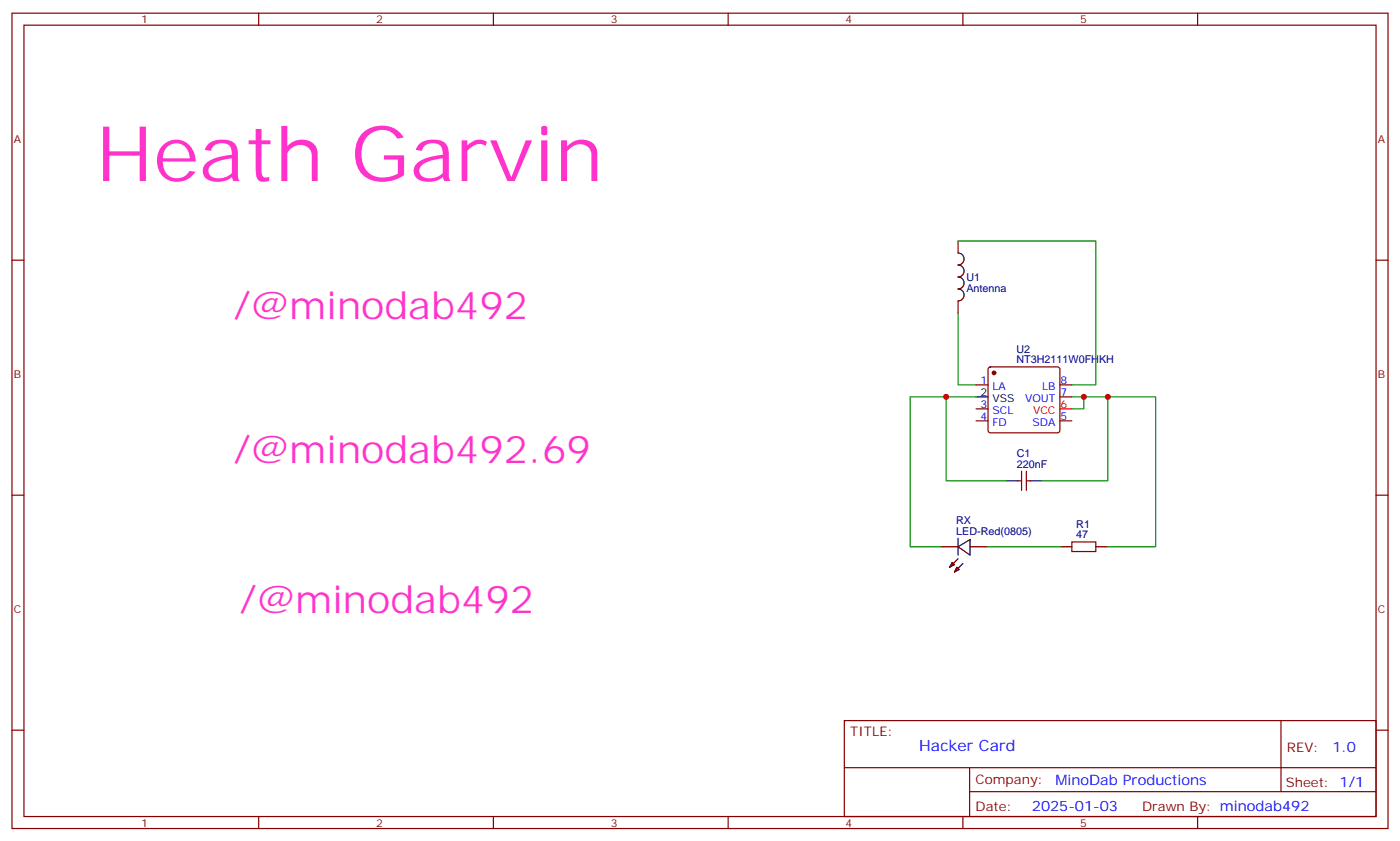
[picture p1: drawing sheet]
<svg xmlns="http://www.w3.org/2000/svg" width="412mm" height="247mm" viewBox="0 0 412 247" stroke-linecap="round" stroke-linejoin="round" font-family="sans-serif">
<g fill="none" stroke="#870000" stroke-width=".35">
<path d="M3.5 3.9h405.4v239.9h-405.4zM7.1 7.4h398.2v232.8h-398.2zM76.2 3.9v3.5M145.3 3.9v3.5M214.5 3.9v3.5M283.6 3.9v3.5M352.8 3.9v3.5M3.5 76.6h3.6M282.2 70.9v3.5M405.3 76.6h3.6M282.2 88.5v3.6M287.5 113.2h3.5"/>
<path d="M291.3 108.2l.4-.2h19.8l.5 .2 .2 .5v17.9l-.2 .5-.5 .3h-19.8l-.5-.3-.2-.5v-17.9zM312.2 113.2h3.5M312.2 116.8h3.5M287.5 123.8h3.5M287.5 120.3h3.5M300.9 138.6v5.7M302.3 138.6v5.7M312.2 123.8h3.5M3.5 145.7h3.6M299.9 141.5h1M302.3 141.5h1.1M315.7 159.5h7.1v2.8h-7.1z"/>
<path d="M405.3 145.7h3.6M3.5 214.8h3.6M248.7 212h156.6v28.2h-156.6zM377.3 212v20.9M405.3 214.8h3.6M248.7 225.9h156.5M285.6 232.9h119.6M285.6 225.9v14.1M76.2 240.2v3.6M145.3 240.2v3.6M214.5 240.2v3.6M283.6 240.2v3.6"/>
<path d="M352.8 240.2v3.6"/>
</g>
<g fill="none" stroke="#000" stroke-width=".35">
<path d="M282.2 74.4a1.76 1.76 0 0 1 1.8 1.8 1.76 1.76 0 0 1-1.8 1.8 1.76 1.76 0 0 1 1.8 1.7 1.76 1.76 0 0 1-1.8 1.8 1.76 1.76 0 0 1 1.8 1.8 1.76 1.76 0 0 1-1.8 1.7 1.76 1.76 0 0 1 1.8 1.8 1.76 1.76 0 0 1-1.8 1.7M287.5 116.8h3.5M282.2 158.4v4.9M296.3 141.5h3.6M303.4 141.5h3.5M276.9 160.9h5.3M280.5 165.5l.7 .7-1.4 .7zM281.9 166.9l.7 .7-1.4 .7zM282.2 160.9l3.6-2.1v4.5zM282.2 164.4l-2.4 2.5M283.6 165.8l-2.4 2.5M285.8 160.9h5.2"/>
<path d="M312.2 160.9h3.5M322.8 160.9h3.5"/>
</g>
<path d="M312.2 120.3h3.5" fill="none" stroke="#f00" stroke-width=".35"/>
<circle cx="292.8" cy="109.7" r=".53" fill="#870000" stroke="#870000" stroke-width=".35"/>
<path d="M282.2 70.9h40.6v42.3h-7.1M282.2 92.1v21.1h5.3M278.7 116.8v24.7h17.6M287.5 116.8h-19.4v44.1h8.8M315.7 116.8h3.6v3.5h-3.6M319.3 116.8h7v24.7h-19.4M326.3 116.8h14.1v44.1h-14.1M291 160.9h21.2" fill="none" stroke="#008700" stroke-width=".35"/>
<g fill="#c00">
<circle cx="278.7" cy="116.8" r=".88"/>
<circle cx="319.3" cy="116.8" r=".88"/>
<circle cx="326.3" cy="116.8" r=".88"/>
</g>
<text font-size="22.6" fill="#f3c" x="28.2" y="53.3">Heath Garvin</text>
<g font-size="11.3" fill="#f3c">
<text x="68.8" y="93.8">/@minodab492</text>
<text x="68.8" y="136.2">/@minodab492.69</text>
<text x="70.6" y="180.3">/@minodab492</text>
</g>
<text font-size="4.6" fill="#00f" x="270.8" y="221">Hacker Card</text>
<g font-size="4.2" fill="#00f">
<text x="392.5" y="221.3">1.0</text>
<text x="310.9" y="230.8">MinoDab Productions</text>
<text x="304" y="238.6">2025-01-03</text>
</g>
<g font-size="3.9" fill="#800">
<text x="250.5" y="216.6">TITLE:</text>
<text x="379.1" y="221.3">REV:</text>
<text x="287.4" y="230.8">Company:</text>
<text x="378.7" y="231.4">Sheet: 1/1</text>
<text x="287.4" y="238.5">Date:</text>
<text x="336.4" y="238.6">Drawn By: minodab492</text>
</g>
<g font-size="3.2" fill="#800">
<text x="41.6" y="6.9">1</text>
<text x="110.8" y="6.9">2</text>
<text x="179.9" y="6.9">3</text>
<text x="249.1" y="6.9">4</text>
<text x="318.2" y="6.9">5</text>
<text x="4.1" y="42">A</text>
<text x="405.9" y="42">A</text>
<text x="4.1" y="111.1">B</text>
<text x="405.9" y="111.1">B</text>
<text x="4.1" y="180.3">C</text>
<text x="405.9" y="180.3">C</text>
<text x="41.6" y="243.2">1</text>
<text x="110.8" y="243.2">2</text>
<text x="179.9" y="243.2">3</text>
<text x="249.1" y="243.2">4</text>
<text x="318.2" y="243.2">5</text>
</g>
<g font-size="3.2" fill="#000080">
<text x="284.7" y="82.7">U1</text>
<text x="284.7" y="85.9">Antenna</text>
<text x="299.4" y="106.9">NT3H2111W0FHKH</text>
<text x="299.4" y="103.7">U2</text>
<text x="299.5" y="137.6">220nF</text>
<text x="299.5" y="134.4">C1</text>
<text x="281.7" y="154.2">RX</text>
<text x="317" y="155.2">R1</text>
<text x="281.7" y="157.3">LED-Red(0805)</text>
<text x="317" y="158.4">47</text>
</g>
<g font-size="3.2" fill="#00f">
<text x="288.8" y="112.9">1</text>
<text x="312.4" y="112.9">8</text>
<text x="288.8" y="119.9">3</text>
<text x="292.3" y="114.7">LA</text>
<text x="302" y="118.2">VOUT</text>
<text x="307" y="114.7">LB</text>
<text x="312.4" y="116.4">7</text>
<text x="288.8" y="123.5">4</text>
<text x="292.3" y="125.2">FD</text>
<text x="292.3" y="121.7">SCL</text>
<text x="304.1" y="125.2">SDA</text>
<text x="312.4" y="123.5">5</text>
</g>
<g font-size="3.2">
<text x="288.8" y="116.4">2</text>
<text x="292.3" y="118.2">VSS</text>
</g>
<g font-size="3.2" fill="#f00">
<text x="312.4" y="119.9">6</text>
<text x="304.3" y="121.7">VCC</text>
</g>
</svg>
